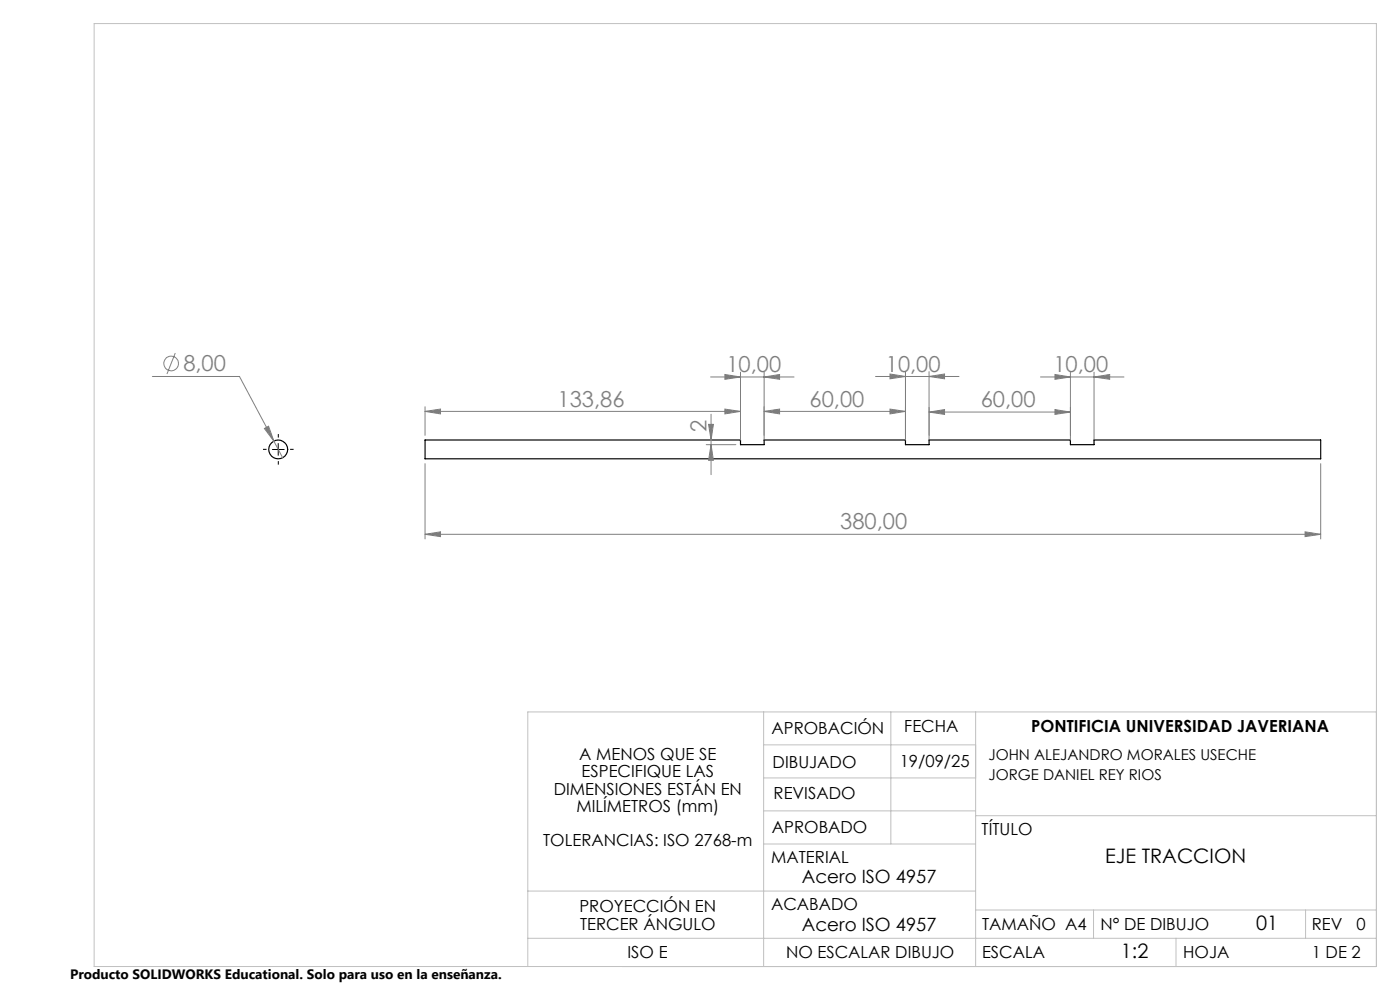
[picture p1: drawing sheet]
<svg xmlns="http://www.w3.org/2000/svg" width="297mm" height="210mm" viewBox="0 0 297 210" stroke-linecap="round" stroke-linejoin="round" font-family="sans-serif">
<g fill="none" stroke="#000" stroke-width=".25">
<path d="M90.2 93.3h66.9v1h5v-1h30v1h5v-1h30v1h5v-1h48.1v4h-190z"/>
<circle cx="59" cy="95.3" r="2"/>
</g>
<g fill="none" stroke="#808080" stroke-width=".21">
<path d="M32.3 79.9h18.5l7.3 13.7M37.2 74.9l-1.8 4.4M150.7 80h17.8M153.8 79.4l3.3 .6-3.3 .5zM157.1 78.9v14.4M162.1 80l3.3-.6v1.1zM162.1 78.9v14.4M185.7 79.9h17.7M188.8 79.3l3.3 .6-3.3 .5zM192.1 78.8v14.5M197.1 79.9l3.3-.6v1.1zM197.1 78.8v14.5"/>
<path d="M220.7 80h17.7M223.8 79.4l3.3 .6-3.3 .5zM227.1 78.9v14.4M232.1 80l3.3-.6v1.1zM232.1 78.9v14.4M56.1 90.9l.9-.5 1.1 3.2zM58.1 93.6l1.9 3.5M90.2 87.3l3.3-.5v1zM90.2 87.3h66.9M90.2 86.3v6M90.2 98.3v16M149.8 94.3h6.3"/>
<path d="M150.3 90h1l-.5 3.3zM150.8 94.3l.5 3.3h-1zM150.8 87.9v12.8M153.8 86.8l3.3 .5-3.3 .5zM162.1 87.3l3.3-.5v1zM162.1 87.3h30M188.8 86.8l3.3 .5-3.3 .5zM197.1 87.4l3.3-.5v1zM197.1 87.4h30M223.8 86.9l3.3 .5-3.3 .5zM280.2 98.3v16M90.2 113.3l3.3-.5v1z"/>
<path d="M90.2 113.3h190M276.9 112.8l3.3 .5-3.3 .5z"/>
<circle cx="36.3" cy="77.1" r="1.55"/>
</g>
<path d="M56.5 95.3h-.7M59 92.8v-.7M59 97.8v.8M61.5 95.3h.8" fill="none" stroke="#000" stroke-width=".21" stroke-dasharray="15.2 1.3 1.3 1.3" stroke-linecap="butt"/>
<path d="M57.8 95.3h2.5M59 94.1v2.5" fill="none" stroke="#000" stroke-width=".21"/>
<g fill="none" stroke="#c0c0c0" stroke-width=".21">
<path d="M20 5h272v200h-272zM162 151v54M162 158h45M189 151v28M207 151v54M292 151h-180v54M162 179h45M162 165h45M162 172h45M207 173h85M112 189h95M112 199h180"/>
<path d="M207 193h85M232 193v6M249.5 199v6M277 193v6"/>
</g>
<g fill="#808080">
<path d="M188.8 86.8l3.3 .5-3.3 .5zM162.1 87.3l3.3-.5v1zM223.8 86.9l3.3 .5-3.3 .5zM197.1 87.4l3.3-.5v1zM153.8 86.8l3.3 .5-3.3 .5zM90.2 87.3l3.3-.5v1z"/>
<path d="M56.1 90.9l2 2.7-1.1-3.2zM90.2 113.3l3.3-.5v1zM276.9 112.8l3.3 .5-3.3 .5zM153.8 79.4l3.3 .6-3.3 .5zM162.1 80l3.3-.6v1.1zM188.8 79.3l3.3 .6-3.3 .5zM197.1 79.9l3.3-.6v1.1zM223.8 79.4l3.3 .6-3.3 .5zM232.1 80l3.3-.6v1.1z"/>
<path d="M150.8 94.3l.5 3.3h-1zM150.3 90h1l-.5 3.3z"/>
</g>
<g font-size="4.7" fill="#808080">
<text x="38.9" y="78.8">8,00</text>
<text x="154.1" y="78.9">10,00</text>
<text x="187.9" y="78.8">10,00</text>
<text x="223.5" y="78.9">10,00</text>
<text x="118.3" y="86.2">133,86</text>
<text x="171.7" y="86.2">60,00</text>
<text x="208" y="86.4">60,00</text>
<text x="149.8" y="91.7" transform="rotate(-90 149.8 91.7)">2</text>
<text x="178.2" y="112.3">380,00</text>
</g>
<g font-size="4.2">
<text x="234.4" y="183">EJE TRACCION</text>
<text x="266.5" y="197.2">01</text>
<text x="237.8" y="203.1">1:2</text>
</g>
<g font-size="3.9">
<text x="170.1" y="187.3">Acero ISO 4957</text>
<text x="170.1" y="197.5">Acero ISO 4957</text>
</g>
<g font-size="3.5">
<text x="163.7" y="155.7">APROBACIÓN</text>
<text x="191.8" y="155.4">FECHA</text>
<text x="218.8" y="155.4">PONTIFICIA UNIVERSIDAD JAVERIANA</text>
<text x="122.9" y="161.2">A MENOS QUE SE</text>
<text x="123.4" y="164.9">ESPECIFIQUE LAS</text>
<text x="163.9" y="162.8">DIBUJADO</text>
<text x="190.9" y="162.6">19/09/25</text>
<text x="117.5" y="168.5">DIMENSIONES ESTÁN EN</text>
<text x="122.3" y="172.2">MILÍMETROS (mm)</text>
<text x="164.1" y="169.5">REVISADO</text>
<text x="115.2" y="179.5">TOLERANCIAS: ISO 2768-m</text>
<text x="163.8" y="176.7">APROBADO</text>
<text x="208.2" y="177">TÍTULO</text>
<text x="163.6" y="183">MATERIAL</text>
<text x="122.9" y="193.5">PROYECCIÓN EN</text>
<text x="123.1" y="197.2">TERCER ÁNGULO</text>
<text x="163.6" y="193">ACABADO</text>
<text x="208.3" y="197.2">TAMAÑO A4</text>
<text x="233.5" y="197.2">N° DE DIBUJO</text>
<text x="278.3" y="197.2">REV</text>
<text x="287.7" y="197.2">0</text>
<text x="133.1" y="203.1">ISO E</text>
<text x="166.8" y="203.1">NO ESCALAR DIBUJO</text>
<text x="208.3" y="203.1">ESCALA</text>
<text x="251" y="203.1">HOJA</text>
<text x="278.3" y="203.1">1 DE 2</text>
</g>
<g font-size="3.2">
<text x="209.7" y="161.2">JOHN ALEJANDRO MORALES USECHE</text>
<text x="209.7" y="165.4">JORGE DANIEL REY RIOS</text>
</g>
<text font-size="2.9" x="14.9" y="207.6">Producto SOLIDWORKS Educational. Solo para uso en la enseñanza.</text>
</svg>
